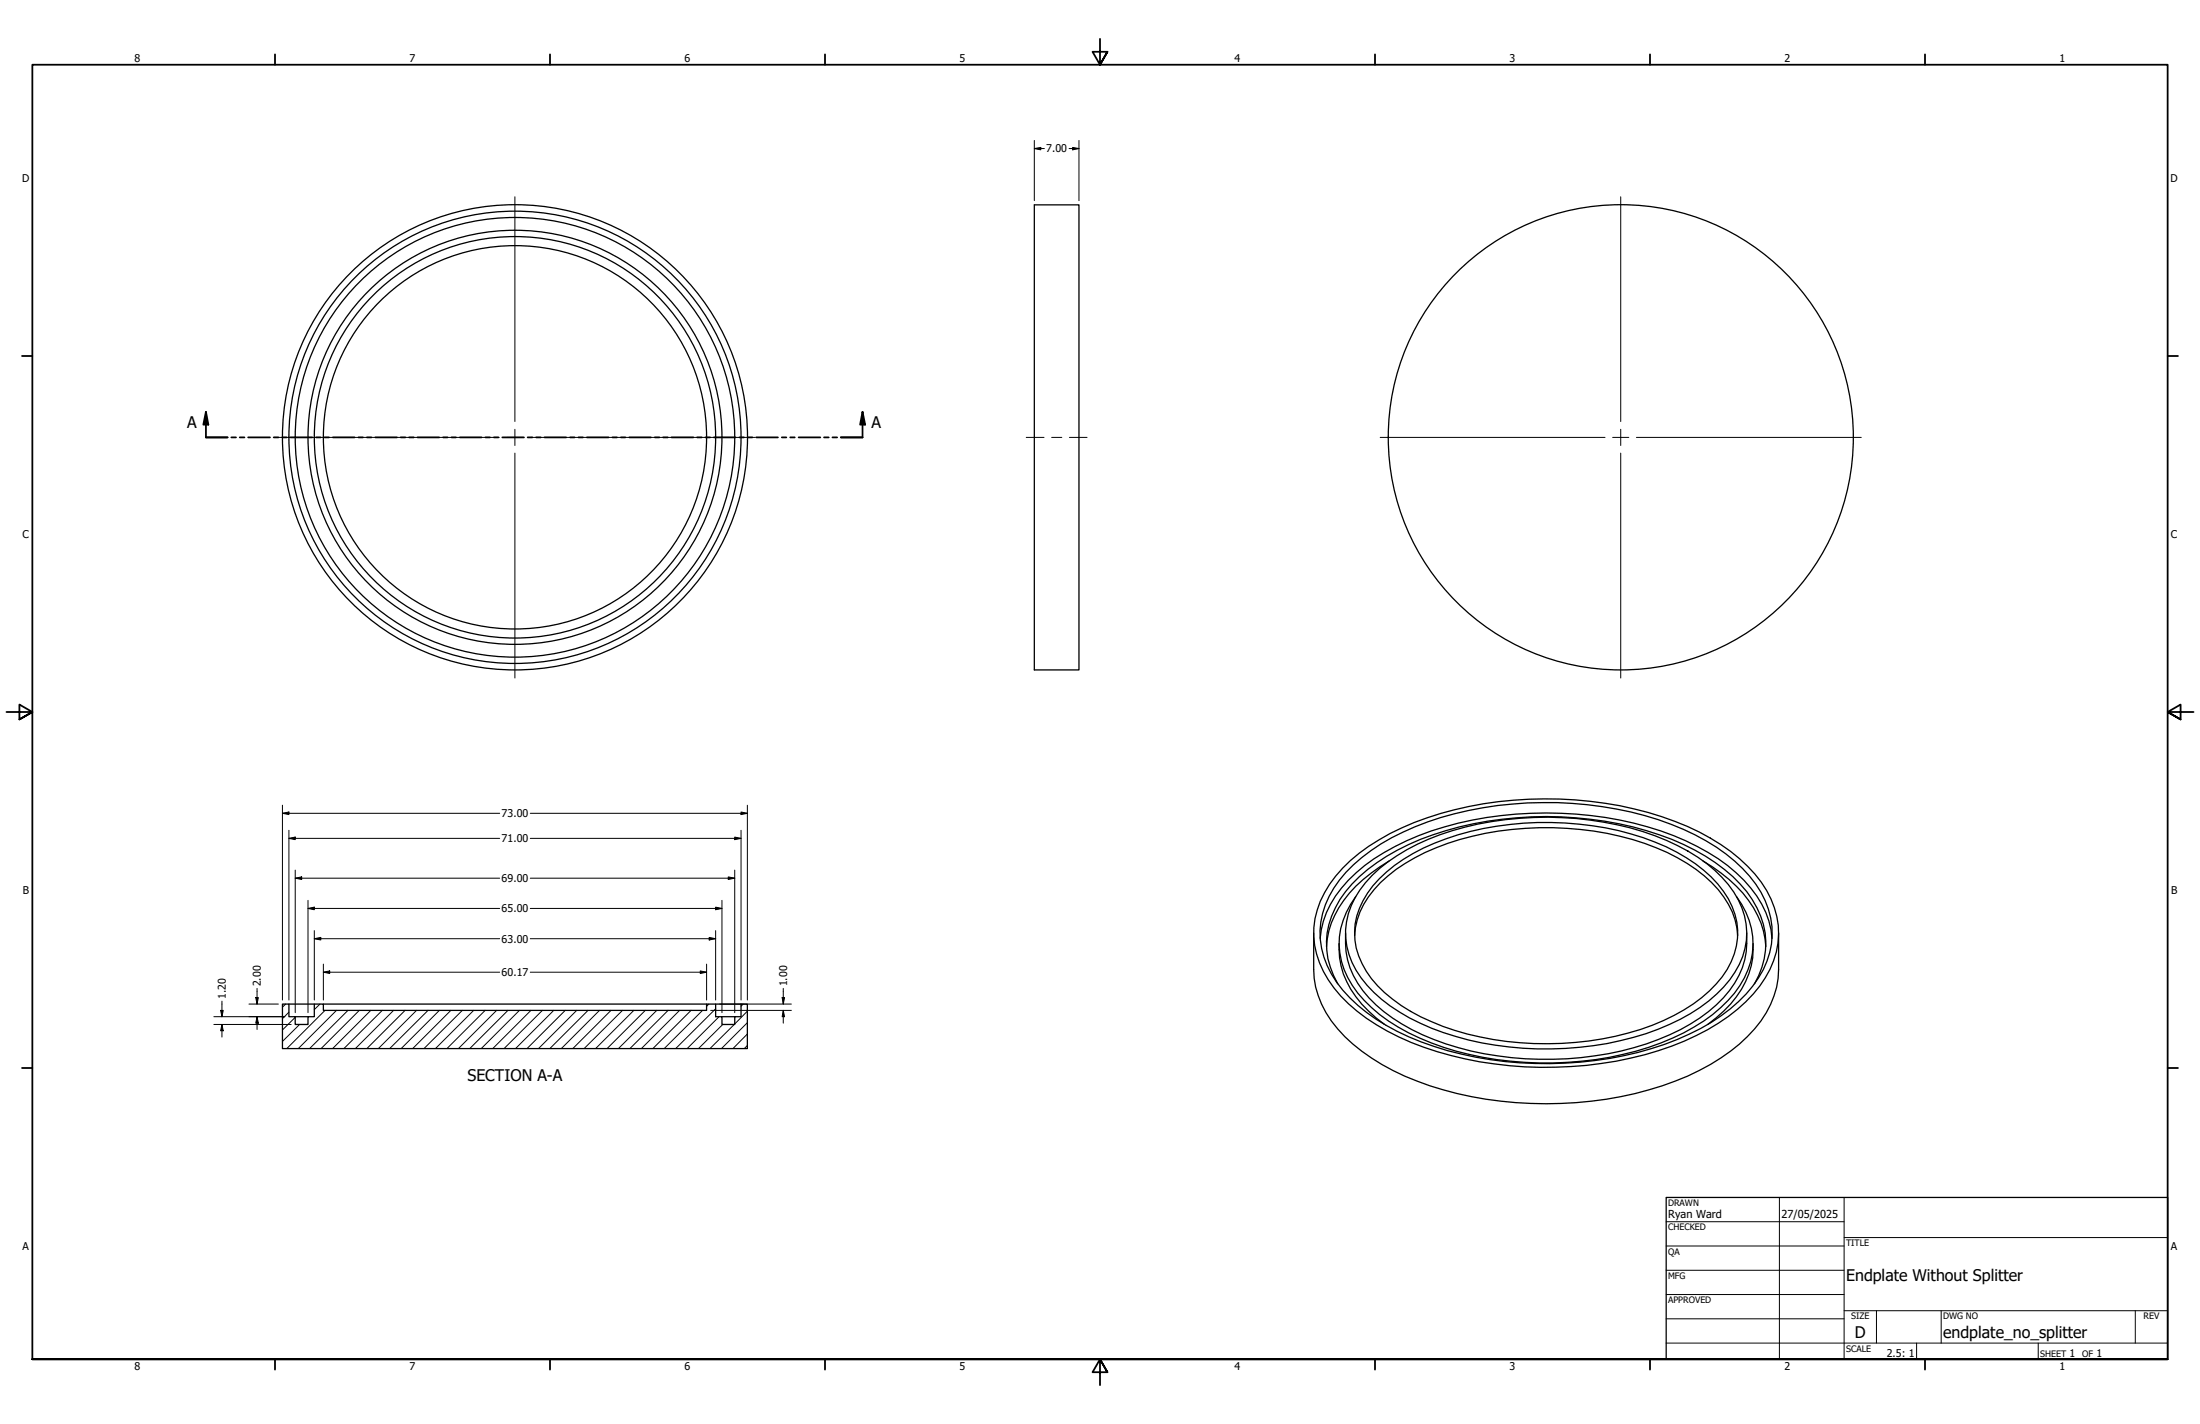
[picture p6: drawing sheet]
<svg xmlns="http://www.w3.org/2000/svg" width="864mm" height="559mm" viewBox="0 0 864 559" stroke-linecap="round" stroke-linejoin="round" font-family="sans-serif">
<!-- layer: Hatch (ANSI) -->
<g fill="none" stroke="#000" stroke-width=".39">
<path d="M112.1 394l-1.2 1.2M113.4 397.2l-2.5 2.5M115.9 399.2l-5 5M125.6 394l-2.2 2.2M127.6 396.5l-15 15M132.1 396.5l-15 15M136.6 396.5l-15.1 15M141 396.5l-15 15M145.5 396.5l-14.9 15M150.1 396.5l-15.1 15M154.5 396.5l-15 15M159 396.5l-15 15"/>
<path d="M163.5 396.5l-15 15M168 396.5l-15 15M172.5 396.5l-15 15M177 396.5l-15 15M181.5 396.5l-15.1 15M185.9 396.5l-15 15M190.4 396.5l-14.9 15M194.9 396.5l-14.9 15M199.4 396.5l-15 15M203.9 396.5l-15 15M208.4 396.5l-15 15M212.9 396.5l-15 15"/>
<path d="M217.4 396.5l-15 15M221.9 396.5l-15 15M226.4 396.5l-15 15M230.8 396.5l-15 15M235.3 396.5l-15 15M239.8 396.5l-14.9 15M244.3 396.5l-15 15M248.8 396.5l-15 15M253.3 396.5l-15 15M257.8 396.5l-15 15M262.3 396.5l-15 15M266.8 396.5l-15 15"/>
<path d="M271.3 396.5l-15 15M275.8 396.5l-15.1 15M278.3 394l-.9 .9M280.9 395.9l-15.7 15.6M282.3 399l-12.6 12.5M291.7 394l-.8 .8M293.4 396.8l-5 5M117.6 402l-6.7 6.7M283.7 402l-9.5 9.5M288.2 402l-9.5 9.5M293.4 410.3l-1.2 1.2M293.4 405.8l-5.7 5.7"/>
<path d="M293.4 401.3l-10.2 10.2"/>
</g>
<!-- layer: Visible (ANSI) -->
<g fill="none" stroke="#000" stroke-width=".51">
<path d="M406 80.4h17.5v182.5h-17.5zM545.3 337.9a51.6 51.6 0 0 0-21.4 21.3 30.4 30.4 0 0 0-3.2 12.3M668.5 337.9a51 51 0 0 1 22.8 24.3l.9 3.1 1 6.2M527 340.7a86.7 86.7 0 0 1 38.5-21.5 150 150 0 0 1 92 3.1 74.5 74.5 0 0 1 33.9 23.9 32.8 32.8 0 0 1-.6 40.7 71.7 71.7 0 0 1-29.6 21.7 147.8 147.8 0 0 1-86 6.9 102.3 102.3 0 0 1-42.6-18.8 41.6 41.6 0 0 1-16.9-29.2 36.6 36.6 0 0 1 11.3-26.8zM528.4 342.3a78.9 78.9 0 0 1 32.1-19.8 146 146 0 0 1 95.5 1 71.9 71.9 0 0 1 33.2 23.5 32 32 0 0 1-1.2 40 71.1 71.1 0 0 1-29.6 20.9 144.9 144.9 0 0 1-100.5 1 71.9 71.9 0 0 1-33.3-23.5 31.9 31.9 0 0 1 1.2-40zM532.2 351.9a29 29 0 0 0-1.3 34.8 59.4 59.4 0 0 0 26.4 20.7 129.2 129.2 0 0 0 69.1 8.4 98.7 98.7 0 0 0 45.9-17.7 38.2 38.2 0 0 0 15.6-24 29.8 29.8 0 0 0-6.2-22.2M538.6 343.5a78.2 78.2 0 0 1 36.6-19 130.8 130.8 0 0 1 74.5 3.5 65.7 65.7 0 0 1 28.7 19.1 28.6 28.6 0 0 1 .6 37.4 64.2 64.2 0 0 1-28.2 19.4 128.7 128.7 0 0 1-88.9-.4 62.8 62.8 0 0 1-27.6-19.8 28.6 28.6 0 0 1 1.7-37.3zM541.5 344.8a72.1 72.1 0 0 1 30.8-17.2 123.9 123.9 0 0 1 77.4 2.9 58.9 58.9 0 0 1 26.8 19.3 27 27 0 0 1-.5 33.5 61.6 61.6 0 0 1-27.4 19 123.8 123.8 0 0 1-82.2 .5 63.2 63.2 0 0 1-28-18.8 27.6 27.6 0 0 1 .5-36.4zM515.7 366.1v14.3a37.6 37.6 0 0 0 12.2 26.4 88 88 0 0 0 38.6 20.9 150.2 150.2 0 0 0 91.1-3.5 75.4 75.4 0 0 0 33.7-23.6 35.2 35.2 0 0 0 6.9-20.2v-14.3M518.2 368.2a38.7 38.7 0 0 1 14.1-25.7 93.4 93.4 0 0 1 40.1-19.5 147.4 147.4 0 0 1 84.6 4.9 72.6 72.6 0 0 1 30.3 20.6 34.2 34.2 0 0 1 8.3 19.7M525.7 370.3a31.9 31.9 0 0 0 8.8 23.7l5.6 5.4 3.3 2.6M528.2 366.1a32.8 32.8 0 0 0 11.9 28.2 81.7 81.7 0 0 0 37.3 18.1 128.2 128.2 0 0 0 78-6.3 57.1 57.1 0 0 0 25.5-20.3 30.9 30.9 0 0 0 4.8-19.7"/>
<path d="M531.7 367.2a32.7 32.7 0 0 1 13.1-23.5 88.7 88.7 0 0 1 43.4-17.6 121.3 121.3 0 0 1 66.2 8.4 52.4 52.4 0 0 1 24.1 20.4 26.9 26.9 0 0 1 3.6 12.3M688.1 370.3a32.9 32.9 0 0 1-11.4 26.4l-6.3 5.3M110.9 394h2.5v5h2.5v3h5v-3h2.5v-5h3.5v2.5h150.5v-2.5h3.5v5h2.5v3h5v-3h2.5v-5h2.5v17.5h-182.5zM113.4 394h10M115.9 399h5M126.9 394h150.5M280.9 394h10M283.4 399h5M525.1 386.1a30.6 30.6 0 0 1 .9-33.1 63 63 0 0 1 27-21.6 138.1 138.1 0 0 1 107.9 0 63.3 63.3 0 0 1 26.9 21.6 30.5 30.5 0 0 1 .9 33.1"/>
<circle cx="202.1" cy="171.6" r="91.3"/>
<circle cx="202.1" cy="171.6" r="81.3"/>
<circle cx="202.1" cy="171.6" r="78.8"/>
<circle cx="202.2" cy="171.6" r="75.2"/>
<circle cx="202.2" cy="171.6" r="86.3"/>
<circle cx="202.2" cy="171.6" r="88.8"/>
<circle cx="636.2" cy="171.6" r="91.3"/>
</g>
<!-- layer: Section Line (ANSI) -->
<g fill="none" stroke="#000" stroke-width=".7">
<path d="M80.8 161.6l1 5h-2zM80.8 161.6v10h8.5M90.8 171.6h1.8M94.1 171.6h1.8M97.4 171.6h8.6M107.4 171.6h1.9M110.7 171.6h1.8M114 171.6h8.6M124.1 171.6h1.8M127.4 171.6h1.8M130.7 171.6h8.5M140.7 171.6h1.8"/>
<path d="M144 171.6h1.8M147.3 171.6h8.5M157.3 171.6h1.8M160.6 171.6h1.8M163.9 171.6h8.5M173.9 171.6h1.8M177.2 171.6h1.8M180.5 171.6h8.5M190.6 171.6h1.7M193.9 171.6h1.7M197.2 171.6h8.5M207.1 171.6h1.9"/>
<path d="M210.4 171.6h1.9M213.7 171.6h8.5M223.8 171.6h1.8M227.1 171.6h1.8M230.4 171.6h8.5M240.4 171.6h1.8M243.7 171.6h1.8M247 171.6h8.5M257 171.6h1.8M260.3 171.6h1.8M263.6 171.6h8.6M273.6 171.6h1.9"/>
<path d="M276.9 171.6h1.9M280.2 171.6h8.5M290.3 171.6h1.7M293.6 171.6h1.7M296.9 171.6h8.5M306.9 171.6h1.8M310.2 171.6h1.8M313.5 171.6h8.5M323.5 171.6h1.8M326.8 171.6h1.8M338.6 161.6l1 5h-2zM338.6 161.6v10h-8.5"/>
</g>
<g fill="#000">
<path d="M80.8 161.6l1 5h-2z" fill-rule="evenodd"/>
<path d="M338.6 161.6l1 5h-2z" fill-rule="evenodd"/>
</g>
<!-- layer: Border (ANSI) -->
<g fill="none" stroke="#000" stroke-width=".7">
<path d="M431.8 15.2v10.2l-2.9-5.1h5.8l-2.9 5.1 2.9-5.1M107.9 21.3v4.1M215.9 21.3v4.1M323.8 21.3v4.1M539.8 21.3v4.1M647.7 21.3v4.1M755.6 21.3v4.1M8.6 139.7h4.1M850.9 139.7h4.1M2.5 279.4h10.2l-5.1-2.9v5.8l5.1-2.9-5.1 2.9M861.1 279.4h-10.2l5.1-2.9v5.8l-5.1-2.9 5.1 2.9M8.6 419.1h4.1"/>
<path d="M850.9 419.1h4.1M12.7 533.4v-508h838.2v508h-838.2h838.2M107.9 533.4v4.1M215.9 533.4v4.1M323.8 533.4v4.1M434.7 538.5l-2.9-5.1 2.9 5.1h-5.8l2.9-5.1v10.2M539.8 533.4v4.1M647.7 533.4v4.1M755.6 533.4v4.1"/>
</g>
<!-- layer: Title (ANSI) -->
<g fill="none" stroke="#000" stroke-width=".39">
<path d="M654 479.4h69.9M698.5 469.9v63.5M723.9 469.9v63.5M654 488.9h69.9M654 498.5h69.9M723.9 485.6h127M654 508h69.9M654 517.5h69.9M723.9 514.3h127M736.6 514.3v12.7M762 514.3v12.7M838.2 514.3v12.7"/>
<path d="M654 527h196.9M752.3 527v6.4M800.1 527v6.4"/>
</g>
<path d="M654 469.9h196.9v63.5h-196.9z" fill="none" stroke="#000" stroke-width=".51"/>
<!-- layer: Dimension (ANSI) -->
<g fill="none" stroke="#000" stroke-width=".39">
<path d="M406 58.3l2.6-.5v1zM406 58.3h4M406 55.1v23.6M419.7 58.3h3.8M421.1 57.8l2.4 .5-2.4 .5zM423.5 55.1v23.6M110.9 319.2l2.5-.6v1.1zM110.9 319.2h85.3M110.9 316v76.4M208.2 319.2h85.2M290.9 318.6l2.5 .6-2.5 .5zM293.4 316v76.4"/>
<path d="M113.4 329l2.5-.5v1zM113.4 329h82.8M113.4 325.8v66.6M208.2 329h82.7M288.4 328.5l2.5 .5-2.5 .5zM290.9 325.8v66.6M115.9 344.6l2.5-.5v1zM115.9 344.6h80.3M115.9 341.4v56M120.9 356.5l2.5-.5v1zM120.9 356.5h75.3M120.9 353.3v44.1"/>
<path d="M208.2 356.5h75.2M208.2 344.6h80.2M280.9 356l2.5 .5-2.5 .5zM283.4 353.3v44.1M285.9 344.1l2.5 .5-2.5 .5zM288.4 341.4v56M123.4 368.4l2.5-.5v1zM123.4 368.4h72.8M123.4 365.2v27.2M126.9 378.3v14.1M208.2 368.4h72.7M277.4 378.3v14.1"/>
<path d="M278.4 367.9l2.5 .5-2.5 .5zM280.9 365.2v27.2M83.9 399h27.9M86.6 396.5h1l-.5 2.5zM87.1 392.9v6.1M97.7 394h11.6M100.4 391.5h1l-.5 2.5zM100.9 399l.5 2.5h-1zM100.9 387.9v6.1M100.9 399v5M126.9 381.5l2.5-.5v1zM126.9 381.5h69.3"/>
<path d="M208.2 381.5h69.2M274.9 381l2.5 .5-2.5 .5zM279 396.5h31.6M282.5 394h28.1M307 391.5h1l-.5 2.5zM307.5 396.5l.5 2.5h-1zM307.5 387.9v6.1M307.5 396.5v5M83.9 402h30.4M87.1 402l.5 2.5h-1zM87.1 402v5"/>
</g>
<g fill="#000">
<path d="M406 58.3l2.6-.5v1z" fill-rule="evenodd"/>
<path d="M421.1 57.8l2.4 .5-2.4 .5z" fill-rule="evenodd"/>
<path d="M110.9 319.2l2.5-.6v1.1z" fill-rule="evenodd"/>
<path d="M290.9 318.6l2.5 .6-2.5 .5z" fill-rule="evenodd"/>
<path d="M113.4 329l2.5-.5v1z" fill-rule="evenodd"/>
<path d="M288.4 328.5l2.5 .5-2.5 .5z" fill-rule="evenodd"/>
<path d="M115.9 344.6l2.5-.5v1z" fill-rule="evenodd"/>
<path d="M120.9 356.5l2.5-.5v1z" fill-rule="evenodd"/>
<path d="M280.9 356l2.5 .5-2.5 .5z" fill-rule="evenodd"/>
<path d="M285.9 344.1l2.5 .5-2.5 .5z" fill-rule="evenodd"/>
<path d="M123.4 368.4l2.5-.5v1z" fill-rule="evenodd"/>
<path d="M278.4 367.9l2.5 .5-2.5 .5z" fill-rule="evenodd"/>
<path d="M86.6 396.5h1l-.5 2.5z" fill-rule="evenodd"/>
<path d="M100.4 391.5h1l-.5 2.5z" fill-rule="evenodd"/>
<path d="M126.9 381.5l2.5-.5v1z" fill-rule="evenodd"/>
<path d="M274.9 381l2.5 .5-2.5 .5z" fill-rule="evenodd"/>
<path d="M307 391.5h1l-.5 2.5z" fill-rule="evenodd"/>
<path d="M307.5 396.5l.5 2.5h-1z" fill-rule="evenodd"/>
<path d="M87.1 402l.5 2.5h-1z" fill-rule="evenodd"/>
<path d="M100.9 399l.5 2.5h-1z" fill-rule="evenodd"/>
</g>
<!-- layer: Center Mark (ANSI) -->
<path d="M202.1 77.2v88.2M636.2 77.2v88.2M107.7 171.6h88.3M198.9 171.6h6.4M202.1 168.5v6.3M202.1 177.8v88.3M208.3 171.6h88.2M541.8 171.6h88.2M633 171.6h6.4M636.2 168.5v6.3M636.2 177.8v88.3M642.4 171.6h88.2" fill="none" stroke="#000" stroke-width=".39"/>
<!-- layer: Centerline (ANSI) -->
<path d="M402.8 171.6h7M412.8 171.6h4M419.8 171.6h6.9" fill="none" stroke="#000" stroke-width=".39"/>
<g font-size="6.3">
<text x="73.5" y="168.1">A</text>
<text x="342.1" y="168.1">A</text>
<text x="183.5" y="424.3">SECTION A-A</text>
<text x="724.7" y="502.9">Endplate Without Splitter</text>
<text x="728.1" y="524.9">D</text>
<text x="762.8" y="525">endplate_no_splitter</text>
</g>
<g font-size="4.3">
<text x="654.8" y="477.8">Ryan Ward</text>
<text x="699.3" y="478">27/05/2025</text>
</g>
<g font-size="4.2">
<text x="52.8" y="24.4">8</text>
<text x="160.8" y="24.4">7</text>
<text x="268.7" y="24.4">6</text>
<text x="376.7" y="24.4">5</text>
<text x="484.6" y="24.4">4</text>
<text x="592.6" y="24.4">3</text>
<text x="700.5" y="24.4">2</text>
<text x="808.5" y="24.4">1</text>
<text x="410.7" y="59.8">7.00</text>
<text x="8.8" y="71.4">D</text>
<text x="852" y="71.4">D</text>
<text x="8.9" y="211.1">C</text>
<text x="852.2" y="211.1">C</text>
<text x="196.9" y="320.7">73.00</text>
<text x="196.9" y="330.5">71.00</text>
<text x="196.9" y="346.1">69.00</text>
<text x="9" y="350.8">B</text>
<text x="852.2" y="350.8">B</text>
<text x="196.9" y="358">65.00</text>
<text x="196.9" y="369.9">63.00</text>
<text x="196.9" y="383">60.17</text>
<text x="102.4" y="387.1" transform="rotate(-90 102.4 387.1)">2.00</text>
<text x="309" y="387.1" transform="rotate(-90 309 387.1)">1.00</text>
<text x="88.6" y="392" transform="rotate(-90 88.6 392)">1.20</text>
<text x="8.9" y="490.5">A</text>
<text x="852.2" y="490.5">A</text>
<text x="740.7" y="532.6">2.5: 1</text>
<text x="812.4" y="532.6">1</text>
<text x="823" y="532.6">1</text>
<text x="52.8" y="537.5">8</text>
<text x="160.8" y="537.5">7</text>
<text x="268.7" y="537.5">6</text>
<text x="376.7" y="537.5">5</text>
<text x="484.6" y="537.5">4</text>
<text x="592.6" y="537.5">3</text>
<text x="700.5" y="537.5">2</text>
<text x="808.5" y="537.5">1</text>
</g>
<g font-size="3.5">
<text x="654.8" y="473.2">DRAWN</text>
<text x="654.8" y="482.8">CHECKED</text>
<text x="724.7" y="488.9">TITLE</text>
<text x="654.8" y="492.3">QA</text>
<text x="654.8" y="501.8">MFG</text>
<text x="654.8" y="511.4">APPROVED</text>
<text x="726.7" y="517.7">SIZE</text>
<text x="762.8" y="517.7">DWG NO</text>
<text x="841.4" y="517.7">REV</text>
<text x="724.7" y="530.4">SCALE</text>
<text x="800.9" y="532.6">SHEET</text>
<text x="817.4" y="532.6">OF</text>
</g>
</svg>
